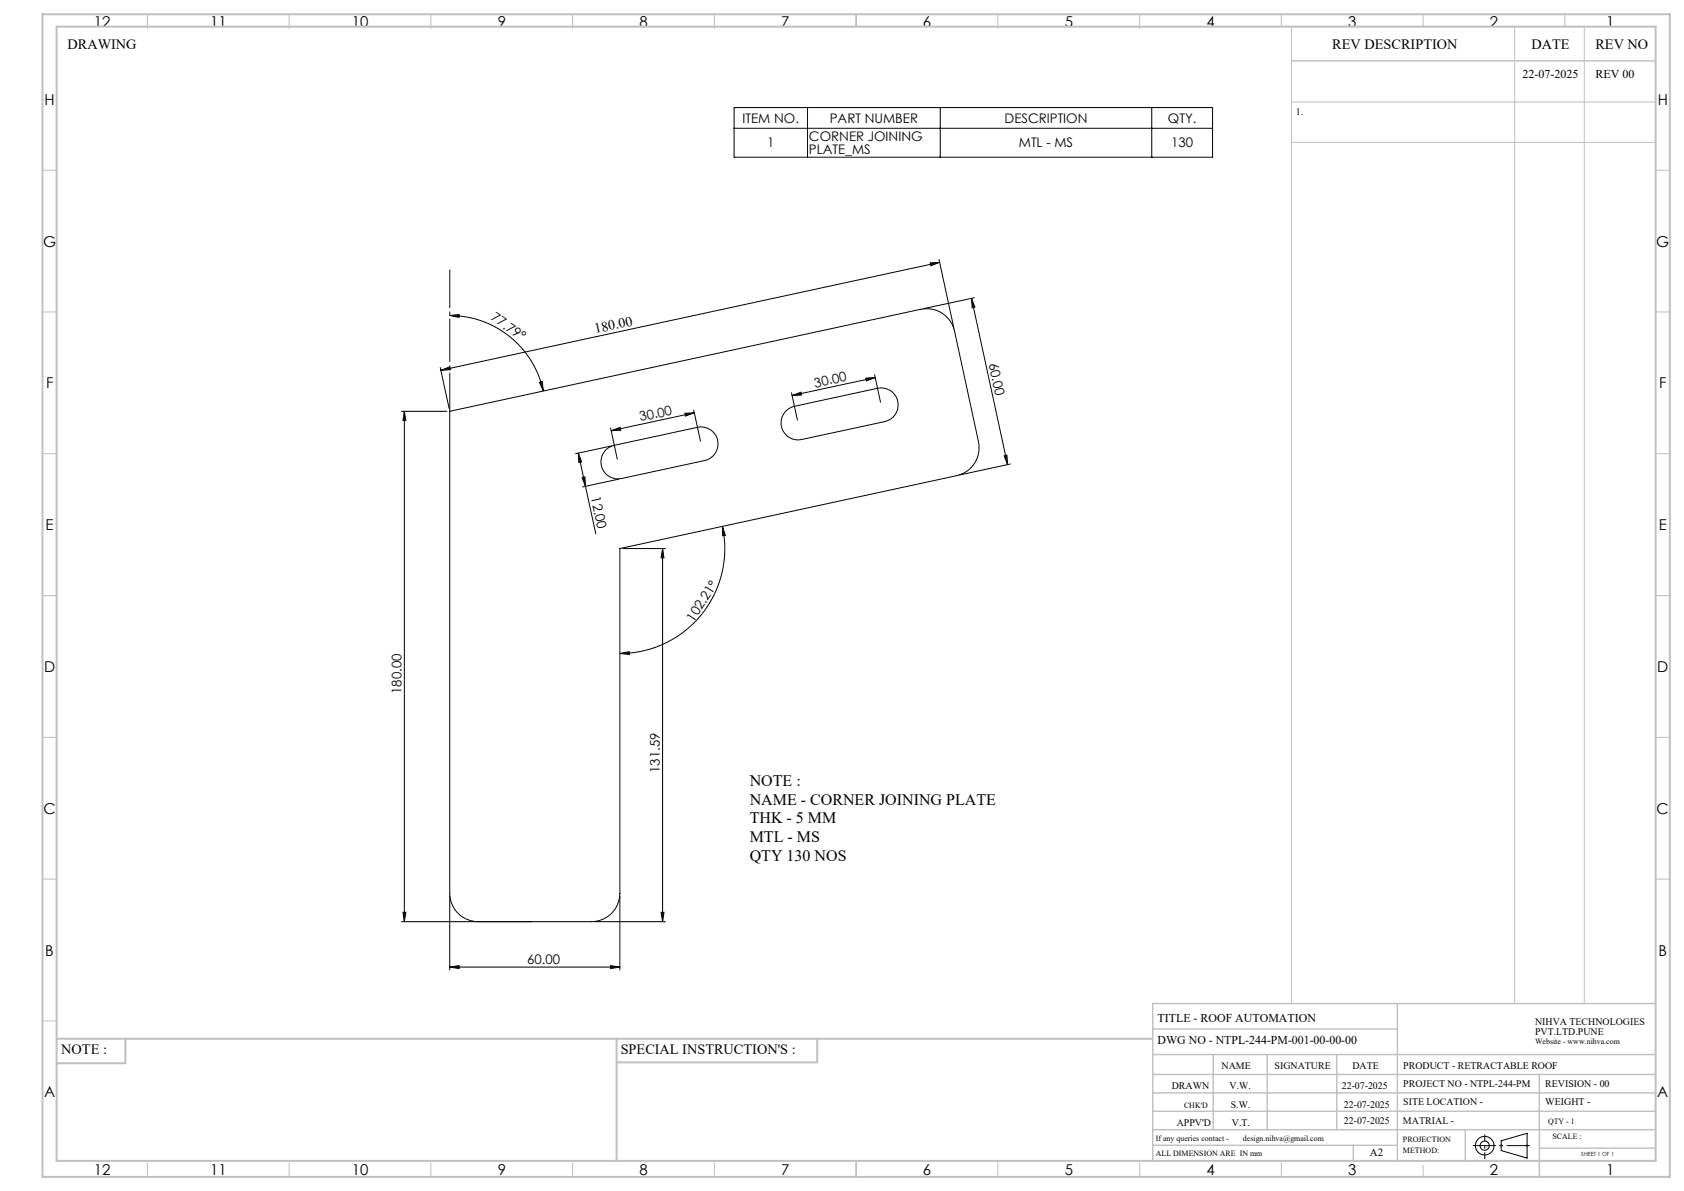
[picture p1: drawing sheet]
<svg xmlns="http://www.w3.org/2000/svg" width="594mm" height="420mm" viewBox="0 0 594 420" stroke-linecap="round" stroke-linejoin="round" font-family="sans-serif">
<g fill="none" stroke="#000" stroke-width=".35">
<path d="M258.9 37.9h168.8v17.5h-168.8zM284.8 37.9v17.5M331.6 37.9v17.5M406.3 37.9v17.5M258.9 45.2h168.8M328.1 92.7l3.3-.2-3.1 1.2zM331.2 91.5l5.3 24.3M331.4 92.5l-175.9 38.1M158.6 111.2l3.4-.3-.1 1zM158.6 111.2a33.7 33.7 0 0 1 33 26.7M342.7 105.2l12.7 58.6M342.7 105.2l1.2 3.1-1 .2z"/>
<path d="M343.7 105l-17.9 3.8M155.3 129.6l3.1 14.5M155.5 130.6l3.1-1.2 .3 1zM190.3 134.8l1-.2 .3 3.3zM279.2 138.5l2.1 9.6M279.4 139.5l3.1-1.2 .3 1zM305.4 133.3l3.3-.1-3.1 1.1zM308.5 132.2l2.1 9.6M308.7 133.2l-29.3 6.3M141.6 145h16.1M142.6 145l.6 3.3h-1.1zM142.6 145v180"/>
<path d="M204 159.8l1.2 3.1-1 .2zM204 159.8l2.5 11.7M213.8 158.6l1.9-1.2 1-.4 29.3-6.3a6 6 0 0 1 7.2 4.6 6 6 0 0 1-4.6 7.1l-29.4 6.4a6 6 0 0 1-6.6-3.1 6 6 0 0 1 1.2-7.1zM215.4 150.9l2.3 11M215.6 151.9l3.1-1.2 .2 1zM215.7 157.3l-12.7 2.7M241.6 145.8l3.3-.2-3.1 1.1zM244.7 144.6l2.4 11M244.9 145.6l-29.3 6.3M277.3 144.8l1.9-1.2 1-.3 29.3-6.4a6 6 0 0 1 7.2 4.6 6 6 0 0 1-4.6 7.2l-29.3 6.3a6 6 0 0 1-6.6-3 6 6 0 0 1 1.1-7.2zM205.3 168.4l1-.2 .2 3.3zM206.5 171.5l3.6 16.8"/>
<path d="M218.3 169l-12.8 2.7M354.2 160.7l1-.2 .2 3.3zM356.3 163.6l-17.8 3.9M219.6 193.4h15.1M233.7 193.4v131.6M233.7 193.4l.5 3.3h-1zM254.8 185.6l1.1 3.2-1 .1zM254.8 185.6a37 37 0 0 1-36.1 44.9M218.7 230.5l3.2-.7 .1 1zM158.6 316v26M218.7 316v26M141.6 325h67a10 10 0 0 0 10.1-10v-121.6l118.8-25.7a10.1 10.1 0 0 0 7.7-11.9l-8.5-39a10 10 0 0 0-11.9-7.7l-166.2 35.9v170a10 10 0 0 0 10 10"/>
<path d="M142.1 321.7h1.1l-.6 3.3zM209.7 325h25M233.2 321.7h1l-.5 3.3zM158.6 341l3.4-.5v1zM158.6 341h60.1M215.3 340.5l3.4 .5-3.4 .5zM529.5 402.3l9.2-2.7v8.8l-9.2-2.7z"/>
<circle cx="523.7" cy="404" r="1.62"/>
<circle cx="523.7" cy="404" r="3.3"/>
</g>
<g fill="none" stroke="#c0c0c0" stroke-width=".35">
<path d="M52 5v5M102 5v5M152 5v5M202 5v5M252 5v5M302 5v4.4M352 5v5M402 5v5M452 5v4.4M455.5 9.4v344.5M502 5v4.4M534.3 9.4v344.5"/>
<path d="M552 5v4.4M558.8 9.4v344.5M455.5 36h128.5M455.5 50.2h128.5M15 60h5M584 60h5M15 110h5M584 110h5M15 160h5M584 160h5M15 210h5M584 210h5"/>
<path d="M15 260h5M584 260h5M15 310h5M584 310h5M15 360h5M52 410v5M102 410v5M152 410v5M202 410v5M252 410v5M302 409.4v5.6M352 409.4v5.6"/>
<path d="M402 410v5M452 410v5M502 410.9v4.1M529 404h1M529.2 403.7l.7 .7M529.5 403.5v1M529.9 403.7l-.7 .7M538.1 404h1.1M538.3 403.7l.7 .7M538.7 403.5v1M539 403.7l-.7 .7"/>
</g>
<path d="M519.5 404h20.1" fill="none" stroke="#000" stroke-width=".35" stroke-dasharray="15.2 1.3 1.3 1.3" stroke-dashoffset="7.1" stroke-linecap="butt"/>
<path d="M523.7 408.8v-8.7" fill="none" stroke="#000" stroke-width=".35" stroke-dasharray="15.2 1.3 1.3 1.3" stroke-dashoffset="12.8" stroke-linecap="butt"/>
<path d="M158.7 145v-50" fill="none" stroke="#000" stroke-width=".35" stroke-dasharray="15.2 1.3 1.3 1.3" stroke-dashoffset="1.7" stroke-linecap="butt"/>
<g fill="none" stroke="#c0c0c0" stroke-width=".5">
<path d="M455.5 21.5h128.5M492.9 353.9v55.5M584 353.9h-177.4v55.5M406.6 371.9h177.4M406.6 378.9h177.4M406.6 362.9h86.3M428 371.9v26.5M447 371.9v26.5M471.5 371.9v26.5M543 378.9v36.1M406.6 391.9h177.4M406.6 385.4h177.4"/>
<path d="M406.6 398.4h177.4M516.9 398.4v11M406.6 403.9h86.3M477.3 403.9v5.5M543 404.9h41"/>
</g>
<path d="M15 5h574v410h-574zM20 9.4h564v400h-564zM20 366.3h386.6M44.2 366.3v8.6h-24.2M217.5 366.3v43.1M288.3 366.3v8.3h-70.8" fill="none" stroke="#c0c0c0" stroke-width=".7"/>
<g fill="#000">
<path d="M328.1 92.7l3.3-.2-3.1 1.2zM155.5 130.6l3.1-1.2 .3 1z"/>
<path d="M342.7 105.2l1.2 3.1-1 .2zM354.2 160.7l1-.2 .2 3.3zM204 159.8l1.2 3.1-1 .2zM205.3 168.4l1-.2 .2 3.3z"/>
<path d="M190.3 134.8l1-.2 .3 3.3zM158.6 111.2l3.4-.3-.1 1z"/>
<path d="M279.4 139.5l3.1-1.2 .3 1zM305.4 133.3l3.3-.1-3.1 1.1z"/>
<path d="M142.6 145l.6 3.3h-1.1zM142.1 321.7h1.1l-.6 3.3z"/>
<path d="M215.6 151.9l3.1-1.2 .2 1zM241.6 145.8l3.3-.2-3.1 1.1z"/>
<path d="M218.7 230.5l3.2-.7 .1 1zM254.8 185.6l1.1 3.2-1 .1z"/>
<path d="M233.2 321.7h1l-.5 3.3zM233.7 193.4l.5 3.3h-1z"/>
<path d="M158.6 341l3.4-.5v1zM215.3 340.5l3.4 .5-3.4 .5z"/>
</g>
<g font-size="5.6">
<text x="264.4" y="277.1">NOTE :</text>
<text x="264.4" y="283.7">NAME - CORNER JOINING PLATE</text>
<text x="264.4" y="290.4">THK - 5 MM</text>
<text x="264.4" y="297">MTL - MS</text>
<text x="264.4" y="303.7">QTY 130 NOS</text>
</g>
<g font-size="5.3">
<text x="33.1" y="9.5">12</text>
<text x="74.1" y="9.5">11</text>
<text x="124.1" y="9.5">10</text>
<text x="175.6" y="9.5">9</text>
<text x="225.6" y="9.5">8</text>
<text x="275.6" y="9.5">7</text>
<text x="325.6" y="9.5">6</text>
<text x="375.6" y="9.5">5</text>
<text x="425.6" y="9.5">4</text>
<text x="475.6" y="9.5">3</text>
<text x="525.6" y="9.5">2</text>
<text x="566.6" y="9.5">1</text>
<text x="15.7" y="37">H</text>
<text x="584.7" y="37">H</text>
<text x="15.2" y="87">G</text>
<text x="584.2" y="87">G</text>
<text x="16.2" y="137">F</text>
<text x="585.2" y="137">F</text>
<text x="16.1" y="187">E</text>
<text x="585.1" y="187">E</text>
<text x="15.5" y="237">D</text>
<text x="584.5" y="237">D</text>
<text x="15.4" y="287">C</text>
<text x="584.4" y="287">C</text>
<text x="16" y="337">B</text>
<text x="585" y="337">B</text>
<text x="15.5" y="387">A</text>
<text x="584.5" y="387">A</text>
<text x="33.1" y="414.5">12</text>
<text x="74.1" y="414.5">11</text>
<text x="124.1" y="414.5">10</text>
<text x="175.6" y="414.5">9</text>
<text x="225.6" y="414.5">8</text>
<text x="275.6" y="414.5">7</text>
<text x="325.6" y="414.5">6</text>
<text x="375.6" y="414.5">5</text>
<text x="425.6" y="414.5">4</text>
<text x="475.6" y="414.5">3</text>
<text x="525.6" y="414.5">2</text>
<text x="566.6" y="414.5">1</text>
</g>
<g font-size="5">
<text x="23.8" y="17.2">DRAWING</text>
<text x="470" y="17.4">REV DESCRIPTION</text>
<text x="540.2" y="17.4">DATE</text>
<text x="562.8" y="17.4">REV NO</text>
<text x="21.6" y="371.8">NOTE :</text>
<text x="218.9" y="371.8">SPECIAL INSTRUCTION'S :</text>
</g>
<text font-size="4.9" x="210.1" y="117.5" transform="rotate(-12 210.1 117.5)">180.00</text>
<g font-size="4.7">
<text x="261.9" y="43.3">ITEM NO.</text>
<text x="292.7" y="43.3">PART NUMBER</text>
<text x="354.3" y="43.3">DESCRIPTION</text>
<text x="411.9" y="43.3">QTY.</text>
<text x="270.6" y="52">1</text>
<text x="285.3" y="49.8">CORNER JOINING</text>
<text x="359.4" y="52">MTL - MS</text>
<text x="413.1" y="52">130</text>
<text x="285.3" y="54.3">PLATE_MS</text>
<text x="172.9" y="112.6" transform="rotate(35 172.9 112.6)">77.79°</text>
<text x="348.7" y="128.3" transform="rotate(78 348.7 128.3)">60.00</text>
<text x="287.6" y="136.7" transform="rotate(-12 287.6 136.7)">30.00</text>
<text x="226" y="148.6" transform="rotate(-12 226 148.6)">30.00</text>
<text x="208.4" y="175.4" transform="rotate(78 208.4 175.4)">12.00</text>
<text x="244.7" y="219.6" transform="rotate(-58 244.7 219.6)">102.21°</text>
<text x="141.6" y="244.7" transform="rotate(-90 141.6 244.7)">180.00</text>
<text x="232.7" y="272.6" transform="rotate(-90 232.7 272.6)">131.59</text>
<text x="185.9" y="340">60.00</text>
</g>
<g font-size="4.2">
<text x="537.1" y="27.6">22-07-2025</text>
<text x="562.8" y="27.6">REV 00</text>
<text x="408.3" y="360.3">TITLE - ROOF AUTOMATION</text>
<text x="408.3" y="368.2">DWG NO - NTPL-244-PM-001-00-00-00</text>
</g>
<text font-size="3.9" x="483.2" y="407.7">A2</text>
<g font-size="3.5">
<text x="457" y="40.6">1.</text>
<text x="541.5" y="361.3">NIHVA TECHNOLOGIES</text>
<text x="541.5" y="364.9">PVT.LTD.PUNE</text>
<text x="430.9" y="377">NAME</text>
<text x="449.6" y="377">SIGNATURE</text>
<text x="477" y="377">DATE</text>
<text x="495" y="377">PRODUCT - RETRACTABLE ROOF</text>
<text x="495" y="383.3">PROJECT NO - NTPL-244-PM</text>
<text x="545.1" y="383.3">REVISION - 00</text>
<text x="413.3" y="384.1">DRAWN</text>
<text x="433.7" y="384.1">V.W.</text>
<text x="473.3" y="384.1">22-07-2025</text>
<text x="495" y="389.8">SITE LOCATION -</text>
<text x="545.1" y="389.8">WEIGHT -</text>
<text x="434.1" y="390.6">S.W.</text>
<text x="474.1" y="390.6">22-07-2025</text>
<text x="415.1" y="396.9">APPV'D</text>
<text x="434.6" y="396.9">V.T.</text>
<text x="474.1" y="396.5">22-07-2025</text>
<text x="494.8" y="396.5">MATRIAL -</text>
</g>
<g font-size="2.8">
<text x="541.5" y="368.3">Website - www.nihva.com</text>
<text x="417.6" y="390.6">CHK'D</text>
<text x="546.1" y="396.5">QTY - 1</text>
<text x="547.6" y="401.7">SCALE :</text>
<text x="407.7" y="402.2">If any queries contact -</text>
<text x="407.7" y="407.7">ALL DIMENSION ARE IN mm</text>
<text x="438.4" y="402.2">design.nihva@gmail.com</text>
<text x="494.8" y="402.7">PROJECTION</text>
<text x="494.8" y="406.5">METHOD:</text>
</g>
<text font-size="2" x="557.8" y="407.8">SHEET 1 OF 1</text>
</svg>
